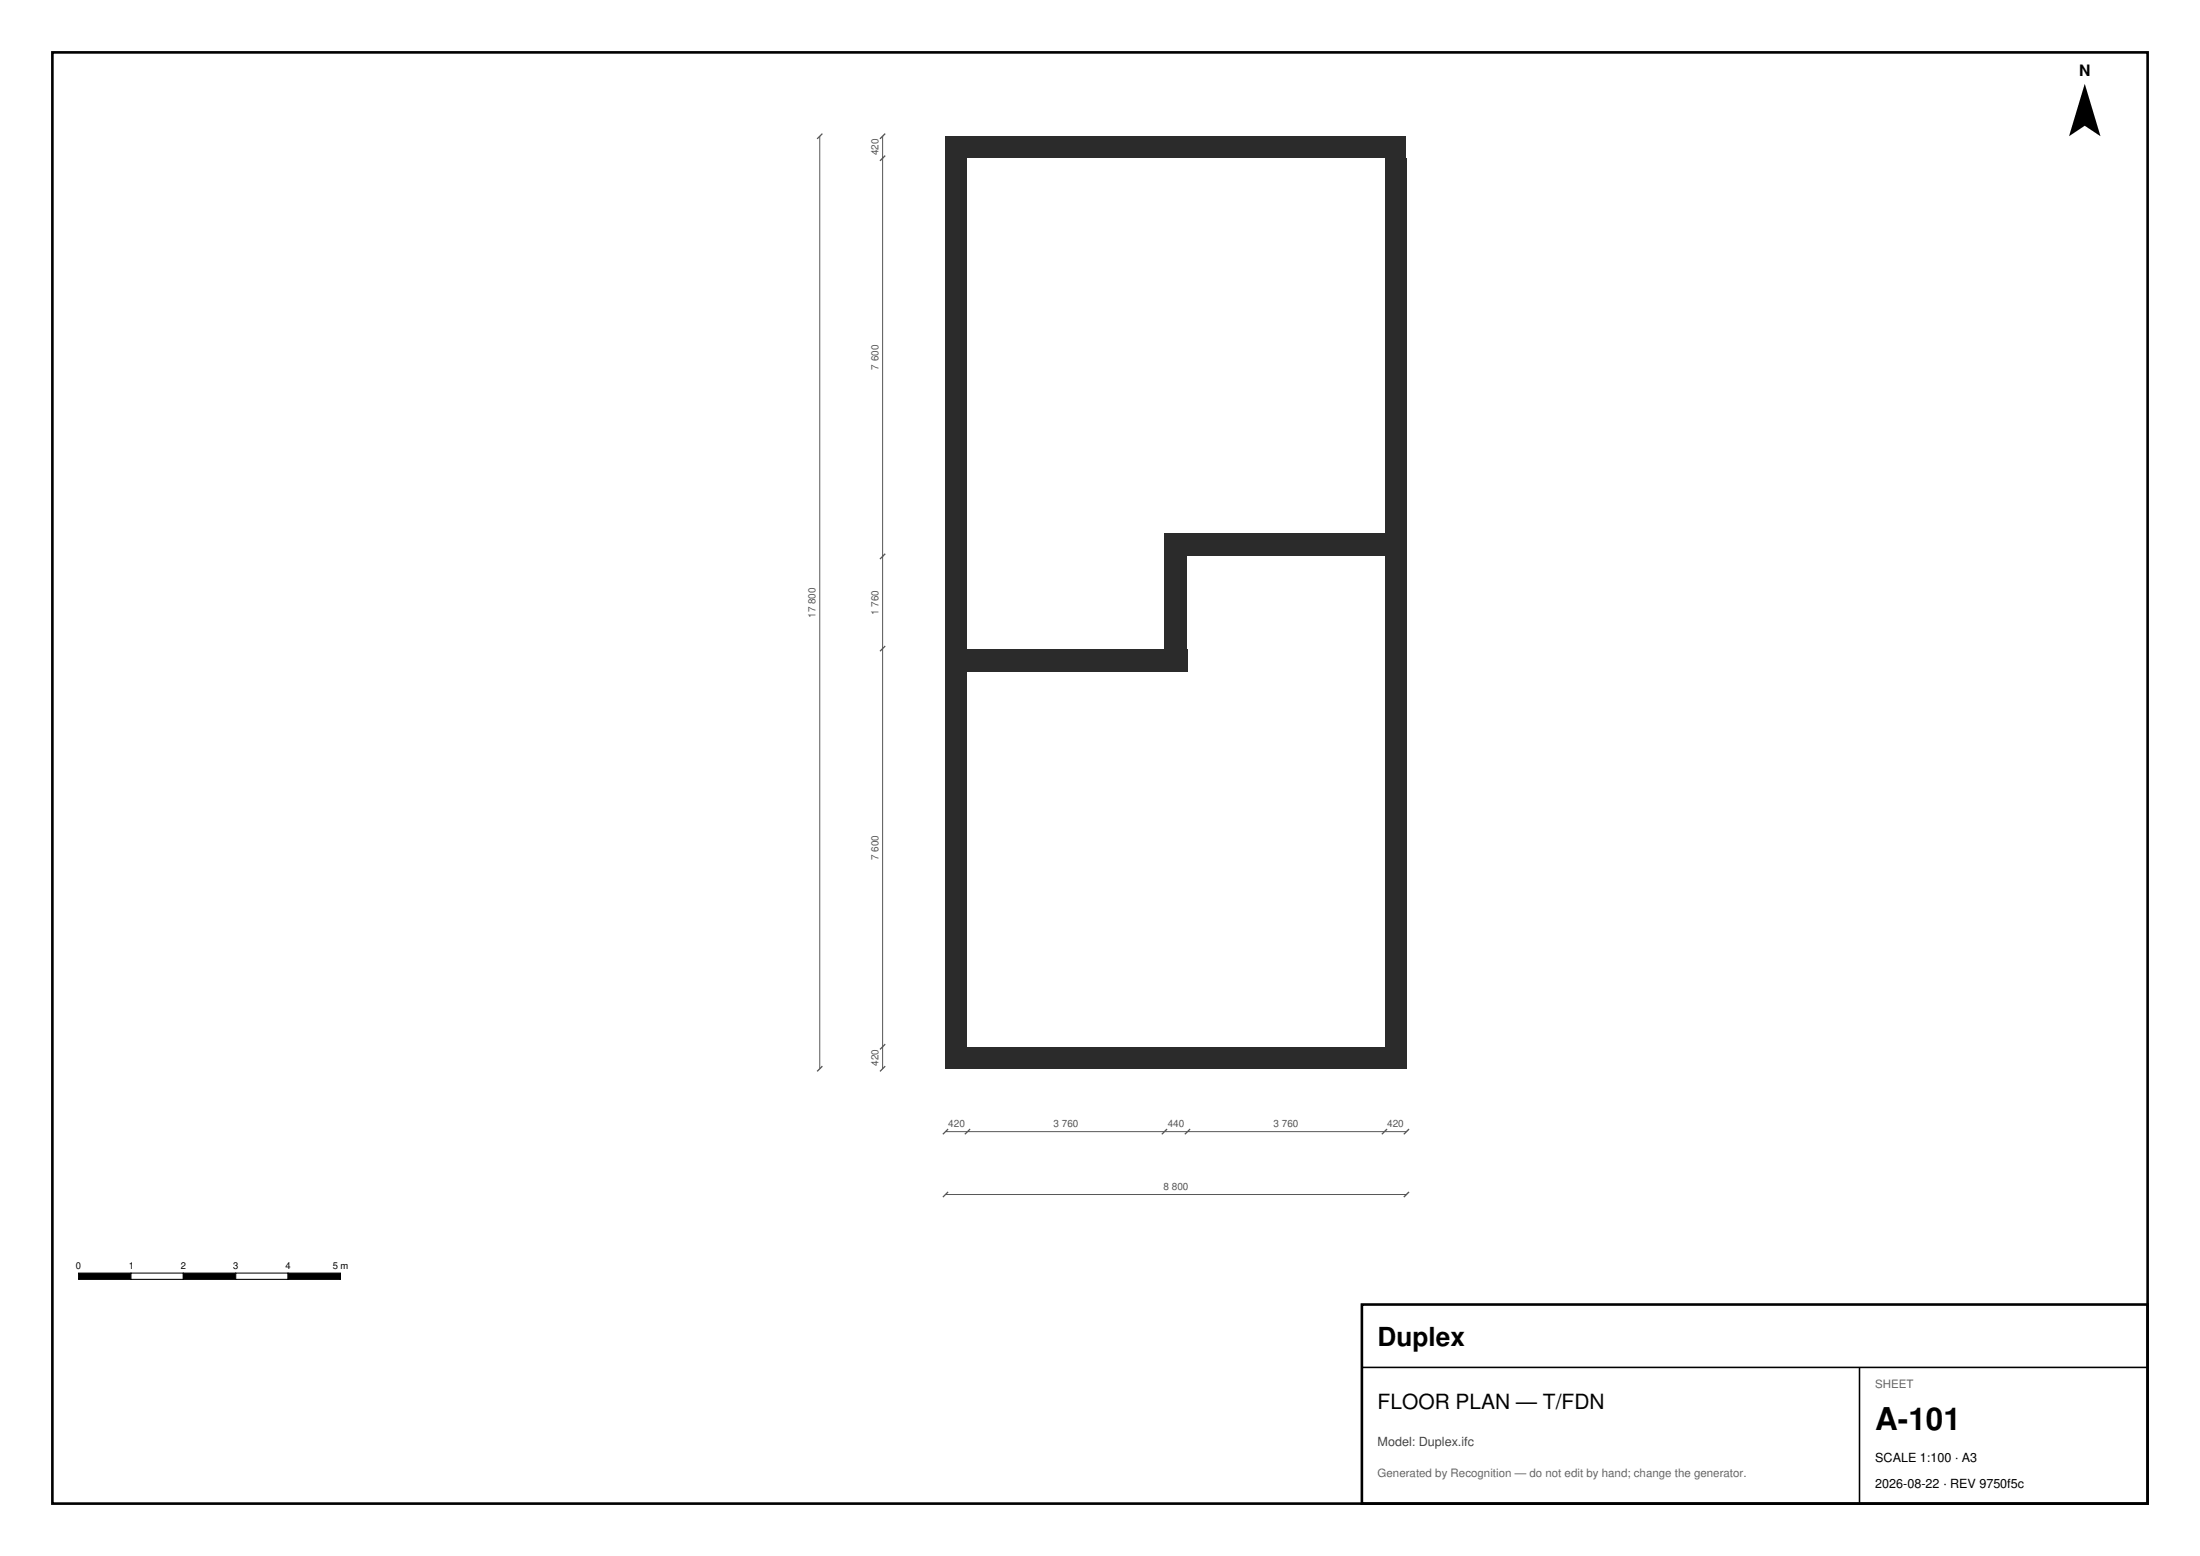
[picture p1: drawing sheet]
<svg xmlns="http://www.w3.org/2000/svg" width="420mm" height="297mm" viewBox="0 0 420 297" stroke-linecap="round" stroke-linejoin="round" font-family="sans-serif">
<g fill="#2b2b2b">
<path d="M180.5 26h88v4.2h-88z" fill-rule="evenodd"/>
<path d="M264.3 30.2h4.2v173.8h-4.2z" fill-rule="evenodd"/>
<path d="M180.5 199.8h83.8v4.2h-83.8z" fill-rule="evenodd"/>
<path d="M180.5 30.2h4.2v169.6h-4.2z" fill-rule="evenodd"/>
<path d="M222.3 101.8h42v4.4h-42z" fill-rule="evenodd"/>
<path d="M184.7 123.8h42v4.4h-42z" fill-rule="evenodd"/>
<path d="M222.3 106.2h4.4v17.6h-4.4z" fill-rule="evenodd"/>
</g>
<path d="M156.5 26v178M168.5 26v178M180.5 216h88M180.5 228h88" fill="none" stroke="#555" stroke-width=".19"/>
<g fill="#000" stroke="#555" stroke-width=".25">
<path d="M156 26.5l1-1zM168 30.7l1-1zM168 26.5l1-1zM168 106.7l1-1zM168 124.3l1-1zM156 204.5l1-1zM168 204.5l1-1zM168 200.3l1-1zM180 216.5l1-1zM184.2 216.5l1-1zM221.8 216.5l1-1zM226.2 216.5l1-1z"/>
<path d="M263.8 216.5l1-1zM268 216.5l1-1zM180 228.5l1-1zM268 228.5l1-1z"/>
</g>
<path d="M398 16l3 10-3-2-3 2z" fill="#000"/>
<path d="M15 243h10v1.2h-10z" fill="#000" stroke="#000" stroke-width=".2"/>
<path d="M25 243h10v1.2h-10z" fill="#fff" stroke="#000" stroke-width=".2"/>
<path d="M35 243h10v1.2h-10z" fill="#000" stroke="#000" stroke-width=".2"/>
<path d="M45 243h10v1.2h-10z" fill="#fff" stroke="#000" stroke-width=".2"/>
<path d="M55 243h10v1.2h-10z" fill="#000" stroke="#000" stroke-width=".2"/>
<path d="M260 249h150v38h-150z" fill="#fff" stroke="#000" stroke-width=".5"/>
<path d="M260 261h150M355 261v26" fill="none" stroke="#000" stroke-width=".3"/>
<path d="M10 10h400v277h-400z" fill="none" stroke="#000" stroke-width=".5"/>
<text font-size="6" x="358" y="273">A-101</text>
<text font-size="5" x="263" y="257">Duplex</text>
<text font-size="4" x="263" y="269">FLOOR PLAN — T/FDN</text>
<text font-size="3" x="396.9" y="14.5">N</text>
<text font-size="2.4" fill="#444" x="263" y="276">Model: Duplex.ifc</text>
<g font-size="2.4">
<text x="358" y="279">SCALE 1:100 · A3</text>
<text x="358" y="284">2026-08-22 · REV 9750f5c</text>
</g>
<g font-size="2.2" fill="#666">
<text x="358" y="265">SHEET</text>
<text x="263" y="282">Generated by Recognition — do not edit by hand; change the generator.</text>
</g>
<g font-size="1.9" fill="#555">
<text x="167.7" y="29.7" transform="rotate(-90 167.7 29.7)">420</text>
<text x="167.7" y="70.6" transform="rotate(-90 167.7 70.6)">7 600</text>
<text x="155.7" y="118" transform="rotate(-90 155.7 118)">17 800</text>
<text x="167.7" y="117.4" transform="rotate(-90 167.7 117.4)">1 760</text>
<text x="167.7" y="164.2" transform="rotate(-90 167.7 164.2)">7 600</text>
<text x="167.7" y="203.5" transform="rotate(-90 167.7 203.5)">420</text>
<text x="181" y="215.2">420</text>
<text x="201.1" y="215.2">3 760</text>
<text x="222.9" y="215.2">440</text>
<text x="243.1" y="215.2">3 760</text>
<text x="264.8" y="215.2">420</text>
<text x="222.1" y="227.2">8 800</text>
</g>
<g font-size="1.8">
<text x="14.5" y="242.2">0</text>
<text x="24.6" y="242.2">1</text>
<text x="34.5" y="242.2">2</text>
<text x="44.5" y="242.2">3</text>
<text x="54.5" y="242.2">4</text>
<text x="63.5" y="242.2">5 m</text>
</g>
</svg>
